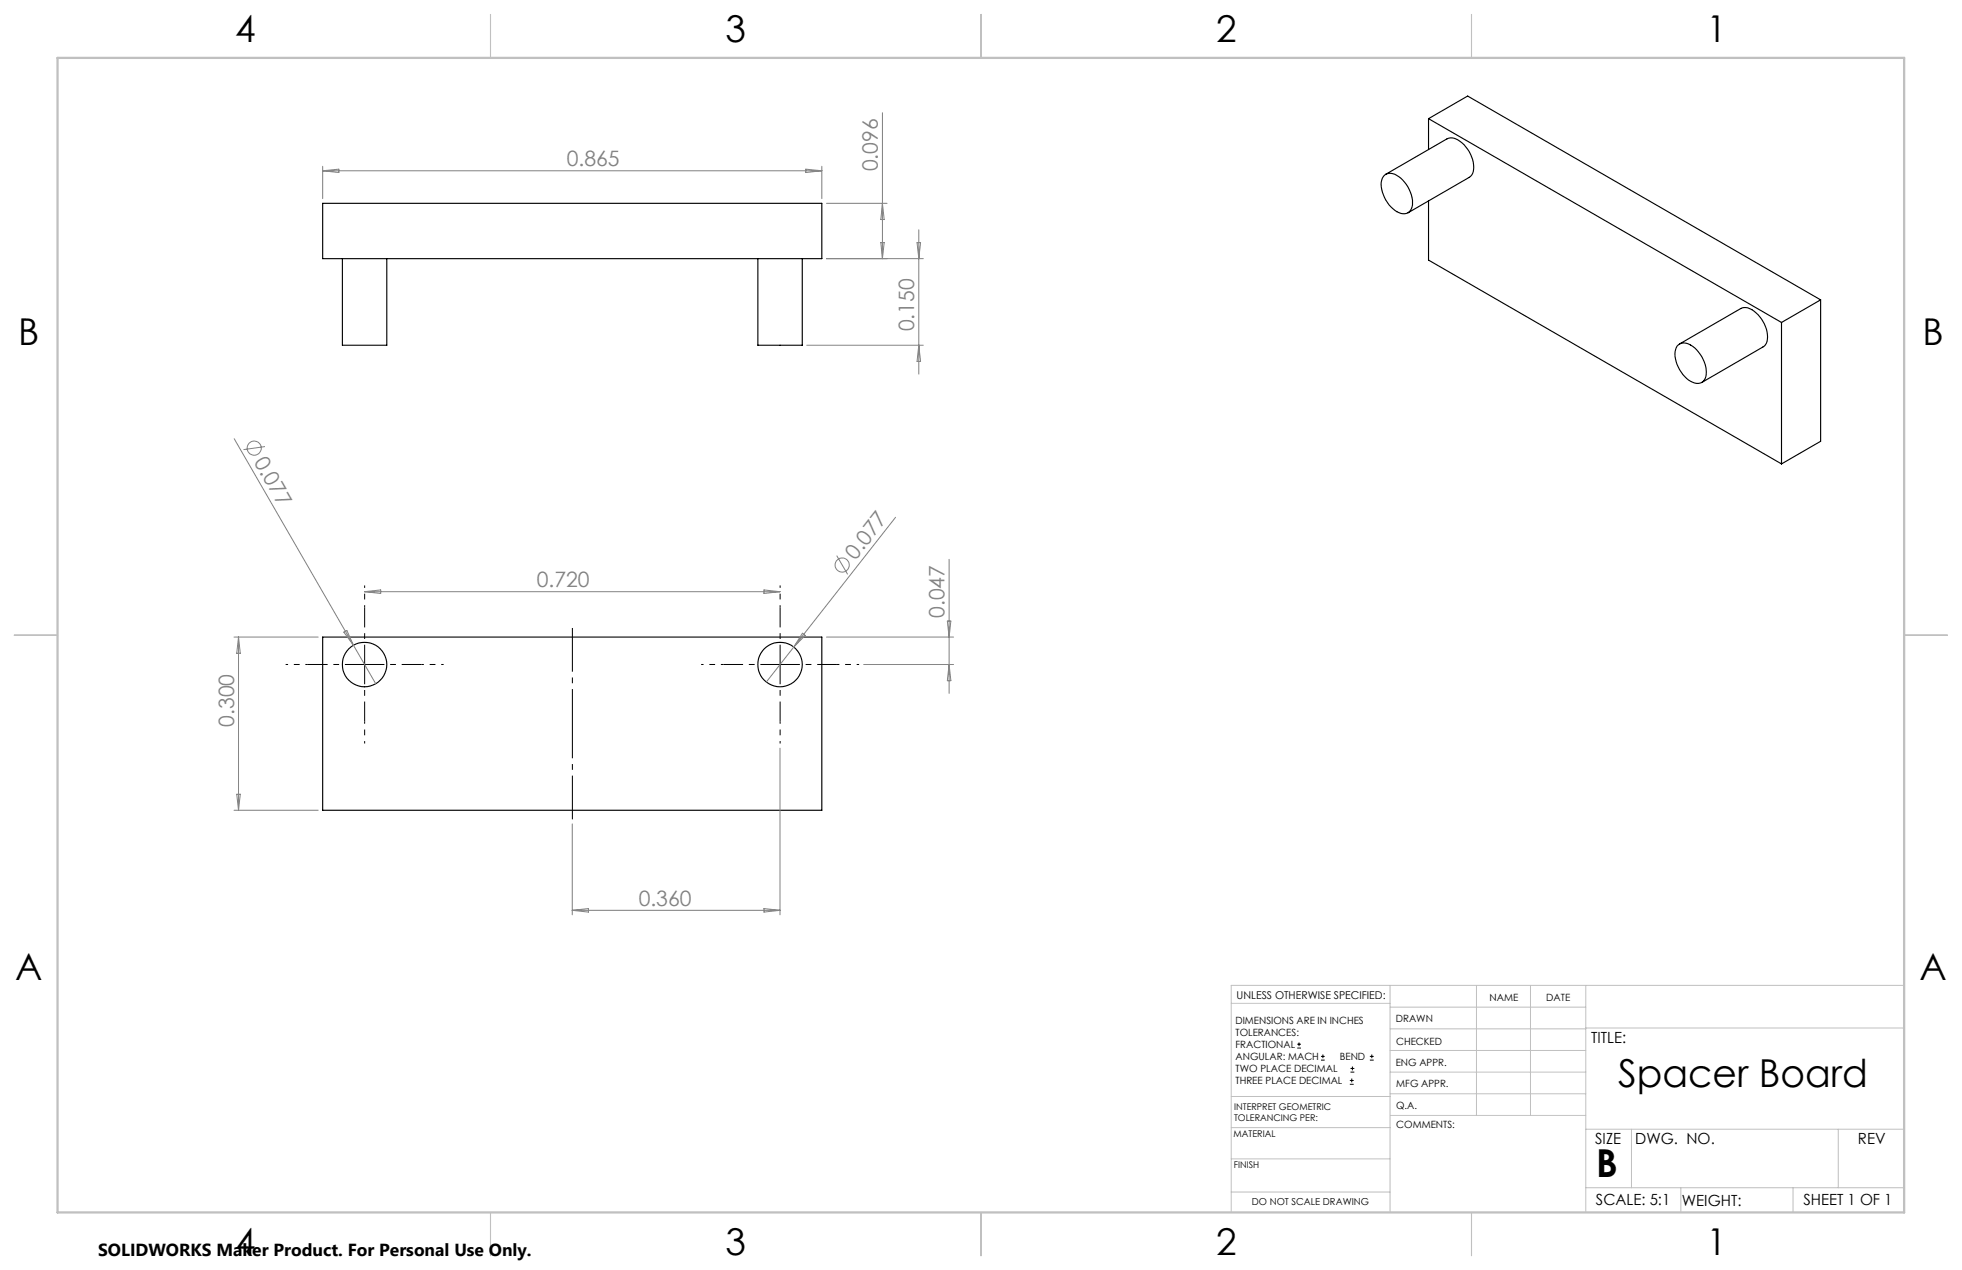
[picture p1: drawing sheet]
<svg xmlns="http://www.w3.org/2000/svg" width="432mm" height="279mm" viewBox="0 0 432 279" stroke-linecap="round" stroke-linejoin="round" font-family="sans-serif">
<g fill="none" stroke="#000" stroke-width=".25">
<path d="M304.7 38.6a2.51 2.51 0 0 1 3.2 .3 7.3 7.3 0 0 1 2.9 6.6 2.04 2.04 0 0 1-3.4 1.1 7.3 7.3 0 0 1-3.3-7zM305 38.3l13.5-7.7a3.7 3.7 0 0 1 4.1 1.7 5.8 5.8 0 0 1 1.3 6.2l-.5 .5-13.5 7.8M314.4 26.1l77.7 44.8M314.4 26.1l8.6-5 77.7 44.9M314.4 26.1v6.8M71 44.7h109.9v12.2h-109.9zM75.4 56.9v19.1h9.7v-19.1M166.8 56.9v19.1h9.8v-19.1M314.4 44.2v13l77.7 44.9M369.1 76.2a2.33 2.33 0 0 1 3.4 0 6.9 6.9 0 0 1 2.8 7.1 2.04 2.04 0 0 1-3.2 .6 7.3 7.3 0 0 1-3.3-7zM369.6 75.7l13.5-7.8a2.92 2.92 0 0 1 3.3 .9 6.8 6.8 0 0 1 2.4 6.7l-.8 .8-13.5 7.8M392.1 70.9v31.2"/>
<path d="M400.7 66l-8.6 4.9M400.7 66v31.1l-8.6 5M71 140.2h109.9v38.1h-109.9z"/>
<circle cx="80.2" cy="146.2" r="4.9"/>
<circle cx="171.7" cy="146.2" r="4.9"/>
</g>
<g fill="none" stroke="#808080" stroke-width=".22">
<path d="M71 36.6v7.1M71 37.6h109.9M71 37.6l3.6-.4v.8zM177.3 37.2l3.6 .4-3.6 .4zM180.9 36.6v7.1M194.2 24.8v32.1M181.9 56.9h21.3M181.9 44.7h13.3M193.9 53.4h.7l-.4 3.5zM194.2 44.7l.4 3.6h-.7zM201.8 53.4h.8l-.4 3.5zM202.2 50.6v31.7"/>
<path d="M177.6 76h25.6M202.2 76l.4 3.5h-.8zM51.5 96.5l26.3 45.5M58.3 98.2l-4.7 .7M197.1 113.8l-28.4 36.2M75.7 139.1l.6-.4 1.5 3.3zM80.2 130.2h91.5M80.2 130.2l3.6-.4v.8zM168.1 129.8l3.6 .4-3.6 .4zM176.6 139.3l.6 .5-2.5 2.5zM184.1 122.2l2.4 4.2M208.5 136.6h.8l-.4 3.6z"/>
<path d="M208.9 123v29.5M51.5 140.2h18.5M52.5 140.2v38.1M52.5 140.2l.4 3.5h-.8zM77.8 142l4.9 8.4M181.9 140.2h28M190.1 146.2h19.8M208.9 146.2l.4 3.6h-.8zM51.5 178.3h18.5M52.1 174.7h.8l-.4 3.6zM171.7 164.6v36.7M125.9 181.3v20"/>
<path d="M168.1 199.9l3.6 .4-3.6 .4zM125.9 200.3h45.8M125.9 200.3l3.6-.4v.8z"/>
<circle cx="56" cy="98.6" r="1.56"/>
<circle cx="185.3" cy="124.3" r="1.56"/>
</g>
<g fill="none" stroke="#000" stroke-width=".22">
<path d="M285.5 230.6h.8M285.5 229.7h.8M285.9 229.3v.9M290.7 233.2h.8M290.7 232.4h.8M291.1 232v.8M297.1 238.5h.8M297.1 237.7h.8M297.2 235.9h.9M297.2 235.1h.9M297.5 237.3v.8M297.6 234.6v.9"/>
<path d="M301.5 233.2h.8M301.5 232.4h.8M301.9 232v.8"/>
</g>
<path d="M126 180.3v-42.1" fill="none" stroke="#000" stroke-width=".22" stroke-dasharray="15.2 1.3 1.3 1.3" stroke-dashoffset="5.6" stroke-linecap="butt"/>
<path d="M80.3 146.2v-12.5M80.3 146.2h-12.5M80.3 146.2v12.5M80.3 146.2h12.5M171.7 146.2v-12.5M171.7 146.2h-12.5M171.7 146.2v12.5M171.7 146.2h12.5" fill="none" stroke="#000" stroke-width=".22" stroke-dasharray="15.2 1.3 1.3 1.3" stroke-dashoffset="10.9" stroke-linecap="butt"/>
<path d="M80.3 133.7v-4.9M171.7 133.7v-4.9M67.8 146.2h-4.9M80.3 158.7v4.9M92.8 146.2h4.8M159.2 146.2h-4.9M171.7 158.7v4.9M184.2 146.2h4.9" fill="none" stroke="#000" stroke-width=".22" stroke-dasharray="15.2 1.3 1.3 1.3" stroke-dashoffset="14.7" stroke-linecap="butt"/>
<g fill="none" stroke="#c0c0c0" stroke-width=".22">
<path d="M305.9 216.8v49.9M324.9 216.8v28.6M336.8 216.8v28.6M349 216.8v49.9M419.1 216.8h-148.1v49.9M271 220.7h34.9M305.9 231.1h43.1M305.9 226.3h43.1M305.9 221.6h43.1M305.9 235.9h43.1M349 226.2h70.1M271 255h34.9"/>
<path d="M271 248.1h35M271 241.2h35M305.9 240.6h43.1M306 245.4h43M349 248.4h70.1M359.1 248.4v12.9M404.6 248.4v12.9M271 262.3h34.9M349 261.3h70.1M369.9 261.3v5.4M394.6 261.3v5.4"/>
</g>
<path d="M107.9 3.2v9.5M215.9 3.2v9.5M323.8 3.2v9.5M3.1 139.7h9.6M419.1 139.7h9.5M107.9 266.7v9.6M215.9 266.7v9.6M323.8 266.7v9.6" fill="none" stroke="#c0c0c0" stroke-width=".25"/>
<path d="M12.7 12.7h406.4v254h-406.4z" fill="none" stroke="#c0c0c0" stroke-width=".5"/>
<g font-size="8.5">
<text x="356.1" y="239">Spacer Board</text>
<text x="351.3" y="259">B</text>
</g>
<g font-size="8.1">
<text x="51.7" y="9.3">4</text>
<text x="159.7" y="9.3">3</text>
<text x="267.6" y="9.3">2</text>
<text x="375.6" y="9.3">1</text>
<text x="4" y="76">B</text>
<text x="423.1" y="76">B</text>
<text x="3.3" y="215.7">A</text>
<text x="422.4" y="215.7">A</text>
<text x="51.7" y="276">4</text>
<text x="159.7" y="276">3</text>
<text x="267.6" y="276">2</text>
<text x="375.6" y="276">1</text>
</g>
<g font-size="4.7" fill="#808080">
<text x="124.8" y="36.6">0.865</text>
<text x="193.2" y="37.7" transform="rotate(-90 193.2 37.7)">0.096</text>
<text x="201.2" y="72.9" transform="rotate(-90 201.2 72.9)">0.150</text>
<text x="55.8" y="101.6" transform="rotate(60 55.8 101.6)">0.077</text>
<text x="188.3" y="123.3" transform="rotate(-52 188.3 123.3)">0.077</text>
<text x="118.2" y="129.1">0.720</text>
<text x="207.9" y="136" transform="rotate(-90 207.9 136)">0.047</text>
<text x="51.5" y="159.9" transform="rotate(-90 51.5 159.9)">0.300</text>
<text x="140.6" y="199.2">0.360</text>
</g>
<text font-size="3.8" x="21.6" y="276.3">SOLIDWORKS Maker Product. For Personal Use Only.</text>
<g font-size="3.4">
<text x="350.2" y="229.5">TITLE:</text>
<text x="351.1" y="251.6">SIZE</text>
<text x="359.9" y="251.6">DWG. NO.</text>
<text x="408.9" y="251.7">REV</text>
<text x="351.2" y="265.2">SCALE: 5:1</text>
<text x="370.1" y="265.3">WEIGHT:</text>
<text x="396.9" y="265.2">SHEET 1 OF 1</text>
</g>
<text font-size="2.4" x="272.2" y="219.7">UNLESS OTHERWISE SPECIFIED:</text>
<g font-size="2.2">
<text x="327.8" y="220.1">NAME</text>
<text x="340.3" y="220.2">DATE</text>
<text x="271.9" y="225.3">DIMENSIONS ARE IN INCHES</text>
<text x="271.9" y="227.9">TOLERANCES:</text>
<text x="307.2" y="224.9">DRAWN</text>
<text x="271.9" y="230.6">FRACTIONAL</text>
<text x="271.9" y="233.2">ANGULAR: MACH</text>
<text x="294.9" y="233.2">BEND</text>
<text x="307.3" y="229.8">CHECKED</text>
<text x="271.9" y="235.9">TWO PLACE DECIMAL</text>
<text x="271.9" y="238.5">THREE PLACE DECIMAL</text>
<text x="307.2" y="234.4">ENG APPR.</text>
<text x="307.3" y="239.2">MFG APPR.</text>
<text x="307.3" y="243.9">Q.A.</text>
<text x="307.3" y="248.1">COMMENTS:</text>
</g>
<text font-size="2.1" x="275.5" y="265.1">DO NOT SCALE DRAWING</text>
<g font-size="2">
<text x="271.6" y="244.1">INTERPRET GEOMETRIC</text>
<text x="271.5" y="250.2">MATERIAL</text>
<text x="271.6" y="246.6">TOLERANCING PER:</text>
<text x="271.5" y="257">FINISH</text>
</g>
</svg>
